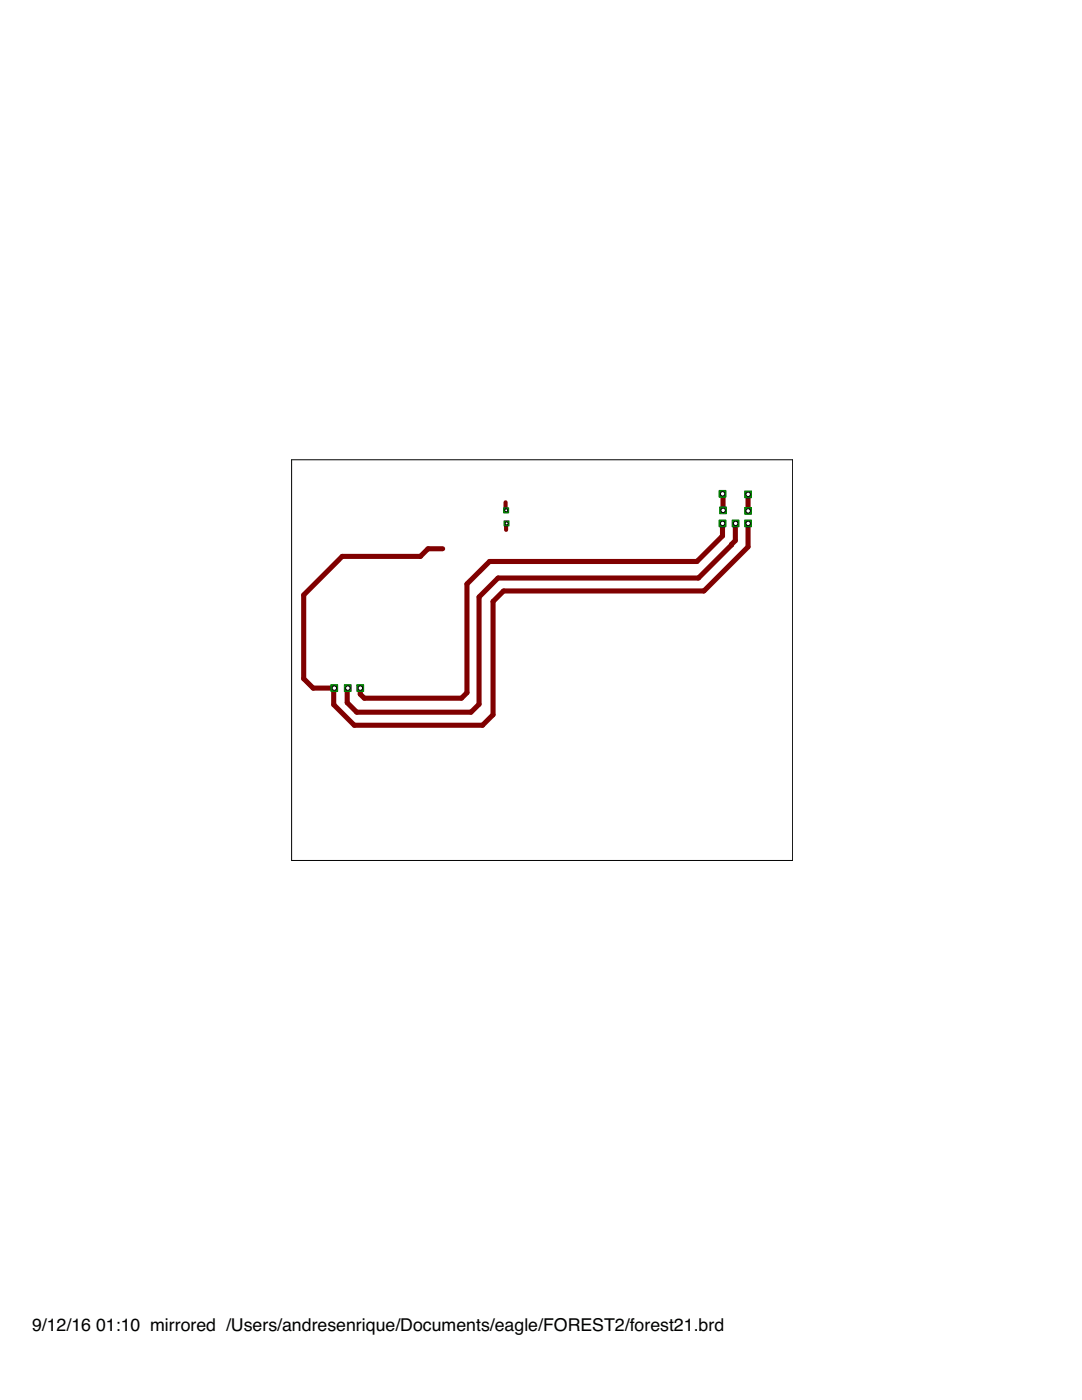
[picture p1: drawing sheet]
<svg xmlns="http://www.w3.org/2000/svg" width="216mm" height="279mm" viewBox="0 0 216 279" stroke-linecap="round" stroke-linejoin="round" font-family="sans-serif">
<path d="M144.2 98.6l.1 .1v3.2M149.3 98.7v3.2M144.2 104.5v2.5l-5.1 5.1h-41.4l-4.5 4.4v21.7l-1.1 1.1h-19.4l-.8-.8v-1.2M146.7 104.4v3.5l-7.3 7.5h-40l-3.8 3.7v21.4l-1.6 1.6h-22.8l-1.9-1.9v-2.8l.1-.1M149.3 104.4v4.7l-8.8 8.8h-40l-2.1 2.1v22.6l-2.1 2.1h-25.6l-4.1-4.1v-3.2l.1-.1h-4.2l-1.9-1.9v-16.7l7.7-7.7h15.6l1.5-1.5h2.9" fill="none" stroke="#800000" stroke-width="1"/>
<path d="M100.9 100.2v1.8M101 104.4v1.3" fill="none" stroke="#800000" stroke-width=".83"/>
<path d="M148.6 103.8h1.3v1.3h-1.3z" fill="#008000" stroke="#008000" stroke-width=".2"/>
<circle cx="149.3" cy="104.5" r=".44" fill="#fff" stroke="#000" stroke-width=".2"/>
<path d="M66 136.7h1.4v1.3h-1.4z" fill="#008000" stroke="#008000" stroke-width=".2"/>
<circle cx="66.7" cy="137.3" r=".44" fill="#fff" stroke="#000" stroke-width=".2"/>
<path d="M146.1 103.8h1.3v1.3h-1.3z" fill="#008000" stroke="#008000" stroke-width=".2"/>
<circle cx="146.8" cy="104.5" r=".44" fill="#fff" stroke="#000" stroke-width=".2"/>
<path d="M68.7 136.7h1.4v1.3h-1.4z" fill="#008000" stroke="#008000" stroke-width=".2"/>
<circle cx="69.4" cy="137.3" r=".44" fill="#fff" stroke="#000" stroke-width=".2"/>
<path d="M143.5 103.8h1.3v1.3h-1.3z" fill="#008000" stroke="#008000" stroke-width=".2"/>
<circle cx="144.2" cy="104.5" r=".44" fill="#fff" stroke="#000" stroke-width=".2"/>
<path d="M71.2 136.7h1.4v1.3h-1.4z" fill="#008000" stroke="#008000" stroke-width=".2"/>
<circle cx="71.9" cy="137.3" r=".44" fill="#fff" stroke="#000" stroke-width=".2"/>
<path d="M143.5 97.9h1.3v1.3h-1.3z" fill="#008000" stroke="#008000" stroke-width=".2"/>
<circle cx="144.2" cy="98.6" r=".44" fill="#fff" stroke="#000" stroke-width=".2"/>
<path d="M143.6 101.2h1.3v1.3h-1.3z" fill="#008000" stroke="#008000" stroke-width=".2"/>
<circle cx="144.3" cy="101.9" r=".44" fill="#fff" stroke="#000" stroke-width=".2"/>
<path d="M148.6 101.3h1.3v1.3h-1.3z" fill="#008000" stroke="#008000" stroke-width=".2"/>
<circle cx="149.3" cy="102" r=".44" fill="#fff" stroke="#000" stroke-width=".2"/>
<path d="M148.6 98h1.3v1.3h-1.3z" fill="#008000" stroke="#008000" stroke-width=".2"/>
<circle cx="149.3" cy="98.7" r=".44" fill="#fff" stroke="#000" stroke-width=".2"/>
<path d="M100.5 101.3h1v1.1h-1z" fill="#008000" stroke="#008000" stroke-width=".2"/>
<circle cx="101" cy="101.9" r=".3" fill="#fff" stroke="#000" stroke-width=".2"/>
<path d="M100.6 103.9h1v1.1h-1z" fill="#008000" stroke="#008000" stroke-width=".2"/>
<circle cx="101.1" cy="104.5" r=".3" fill="#fff" stroke="#000" stroke-width=".2"/>
<path d="M58.2 91.8h100v79.9h-100z" fill="none" stroke="#000" stroke-width=".2"/>
<g font-size="3.5">
<text x="6.4" y="265.7">9/12/16</text>
<text x="19.2" y="265.7">01:10 mirrored /Users/andresenrique/Documents/eagle/FOREST2/forest21.brd</text>
</g>
</svg>
